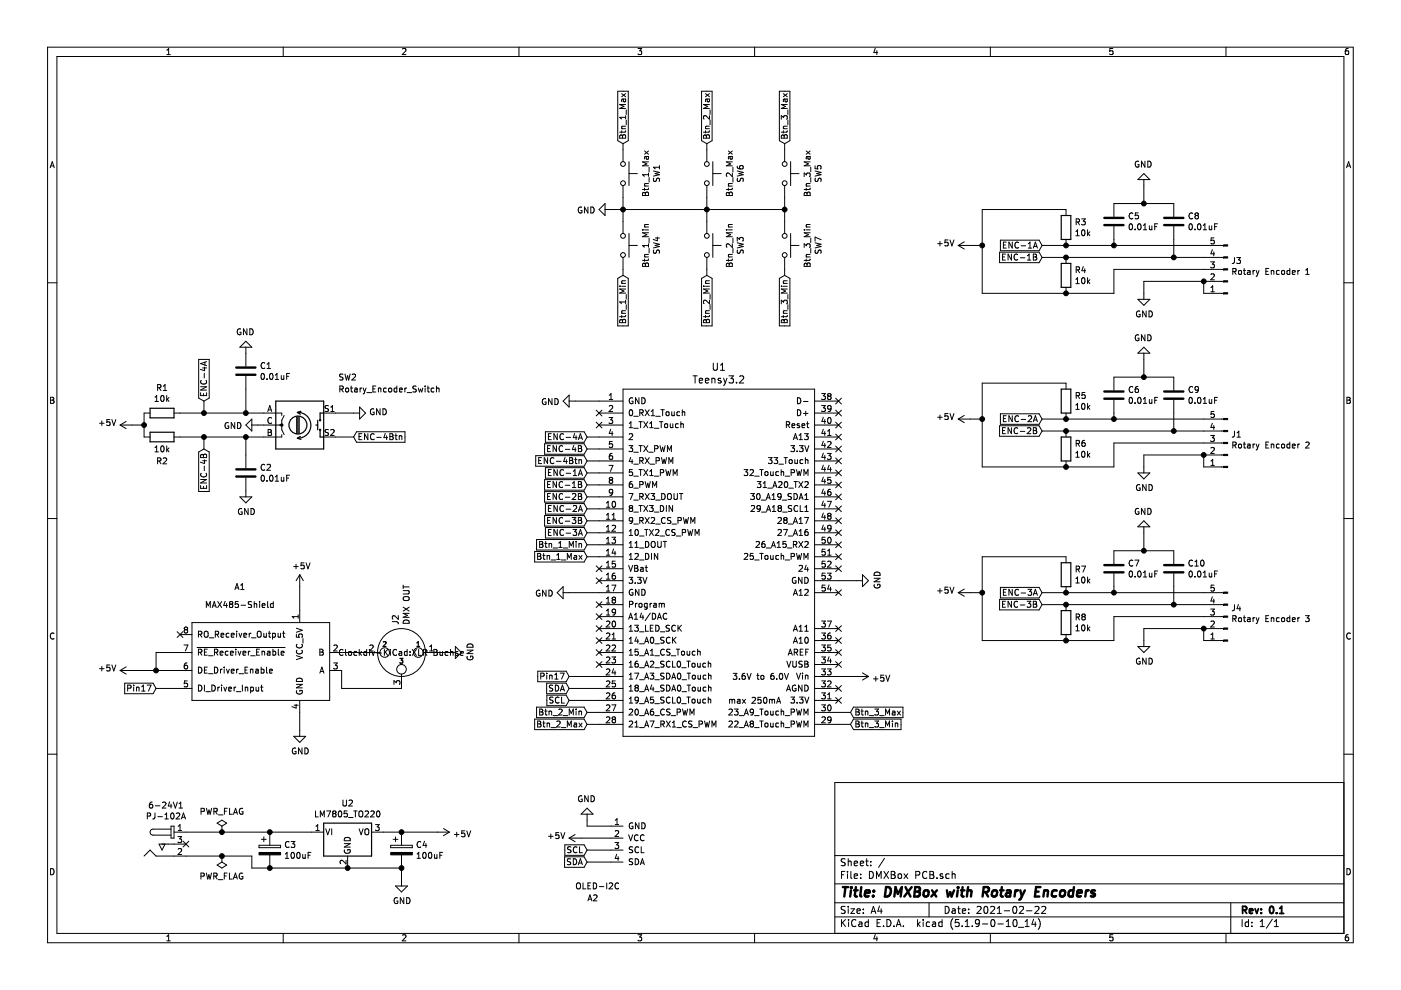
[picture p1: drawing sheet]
EESchema Schematic File Version 4
EELAYER 30 0
EELAYER END
$Descr A4 11693 8268
encoding utf-8
Sheet 1 1
Title "DMXBox with Rotary Encoders"
Date "2021-02-22"
Rev "0.1"
Comp ""
Comment1 ""
Comment2 ""
Comment3 ""
Comment4 ""
$EndDescr
$Comp
L teensy:Teensy3.2 U1
U 1 1
P 6000 4700
F 0 "U1" H 6000 6337 60  0000 C CNN
F 1 "Teensy3.2" H 6000 6231 60  0000 C CNN
F 2 "teensy:Teensy30_31_32_All_Pins" H 6000 3950 60  0001 C CNN
F 3 "" H 6000 3950 60  0000 C CNN
	1    6000 4700
	1    0    0    -1  
$EndComp
$Comp
L Connector:Conn_01x05_Male J3
U 1 1
P 10250 2250
F 0 "J3" H 10222 2182 50  0000 R CNN
F 1 "Rotary Encoder 1" H 10222 2273 50  0000 R CNN
F 2 "Connector_JST:JST_EH_B5B-EH-A_1x05_P2.50mm_Vertical" H 10250 2250 50  0001 C CNN
F 3 "~" H 10250 2250 50  0001 C CNN
	1    10250 2250
	-1   0    0    1   
$EndComp
$Comp
L Connector:XLR3 J2
U 1 1
P 3350 5450
F 0 "J2" V 3396 5678 50  0000 L CNN
F 1 "DMX OUT" V 3305 5678 50  0000 L CNN
F 2 "Clockdiv-KiCad:XLR Buchse" H 3350 5450 50  0000 C CNN
F 3 " ~" H 3350 5450 50  0001 C CNN
	1    3350 5450
	-1   0    0    -1  
$EndComp
$Comp
L Switch:SW_Push SW1
U 1 1
P 5200 1450
F 0 "SW1" H 5200 1735 50  0000 C CNN
F 1 "Btn_1_Max" H 5200 1644 50  0000 C CNN
F 2 "KiCad_CherryMx:CherryMX_PCBmount_NoDiodeNoLED" H 5200 1650 50  0001 C CNN
F 3 "~" H 5200 1650 50  0001 C CNN
	1    5200 1450
	0    1    1    0   
$EndComp
$Comp
L Clockdiv-KiCad-library:MAX485-Shield A1
U 1 1
P 2150 5550
F 0 "A1" H 2000 6200 50  0000 C CNN
F 1 "MAX485-Shield" H 2000 6050 50  0000 C CNN
F 2 "Clockdiv-KiCad:MAX485-Shield" H 2400 5550 50  0001 C CNN
F 3 "" H 2400 5550 50  0001 C CNN
	1    2150 5550
	1    0    0    -1  
$EndComp
$Comp
L Device:Rotary_Encoder_Switch SW2
U 1 1
P 2500 3550
F 0 "SW2" H 2900 3950 50  0000 C CNN
F 1 "Rotary_Encoder_Switch" H 3250 3850 50  0000 C CNN
F 2 "Rotary_Encoder:RotaryEncoder_Alps_EC11E-Switch_Vertical_H20mm_CircularMountingHoles" H 2350 3710 50  0001 C CNN
F 3 "~" H 2500 3810 50  0001 C CNN
	1    2500 3550
	1    0    0    -1  
$EndComp
$Comp
L dk_Barrel-Power-Connectors:PJ-102A 6-24V1
U 1 1
P 1450 6950
F 0 "6-24V1" H 1383 7175 50  0000 C CNN
F 1 "PJ-102A" H 1383 7084 50  0000 C CNN
F 2 "digikey-footprints:Barrel_Jack_5.5mmODx2.1mmID_PJ-102A" H 1650 7150 60  0001 L CNN
F 3 "https://www.cui.com/product/resource/digikeypdf/pj-102a.pdf" H 1650 7250 60  0001 L CNN
F 4 "CP-102A-ND" H 1650 7350 60  0001 L CNN "Digi-Key_PN"
F 5 "PJ-102A" H 1650 7450 60  0001 L CNN "MPN"
F 6 "Connectors, Interconnects" H 1650 7550 60  0001 L CNN "Category"
F 7 "Barrel - Power Connectors" H 1650 7650 60  0001 L CNN "Family"
F 8 "https://www.cui.com/product/resource/digikeypdf/pj-102a.pdf" H 1650 7750 60  0001 L CNN "DK_Datasheet_Link"
F 9 "/product-detail/en/cui-inc/PJ-102A/CP-102A-ND/275425" H 1650 7850 60  0001 L CNN "DK_Detail_Page"
F 10 "CONN PWR JACK 2X5.5MM SOLDER" H 1650 7950 60  0001 L CNN "Description"
F 11 "CUI Inc." H 1650 8050 60  0001 L CNN "Manufacturer"
F 12 "Active" H 1650 8150 60  0001 L CNN "Status"
	1    1450 6950
	1    0    0    -1  
$EndComp
$Comp
L Switch:SW_Push SW4
U 1 1
P 5200 2050
F 0 "SW4" H 5200 2335 50  0000 C CNN
F 1 "Btn_1_Min" H 5200 2244 50  0000 C CNN
F 2 "KiCad_CherryMx:CherryMX_PCBmount_NoDiodeNoLED" H 5200 2250 50  0001 C CNN
F 3 "~" H 5200 2250 50  0001 C CNN
	1    5200 2050
	0    1    1    0   
$EndComp
$Comp
L Switch:SW_Push SW5
U 1 1
P 6550 1450
F 0 "SW5" H 6550 1735 50  0000 C CNN
F 1 "Btn_3_Max" H 6550 1644 50  0000 C CNN
F 2 "KiCad_CherryMx:CherryMX_PCBmount_NoDiodeNoLED" H 6550 1650 50  0001 C CNN
F 3 "~" H 6550 1650 50  0001 C CNN
	1    6550 1450
	0    1    1    0   
$EndComp
$Comp
L Switch:SW_Push SW6
U 1 1
P 5900 1450
F 0 "SW6" H 5900 1735 50  0000 C CNN
F 1 "Btn_2_Max" H 5900 1644 50  0000 C CNN
F 2 "KiCad_CherryMx:CherryMX_PCBmount_NoDiodeNoLED" H 5900 1650 50  0001 C CNN
F 3 "~" H 5900 1650 50  0001 C CNN
	1    5900 1450
	0    1    1    0   
$EndComp
$Comp
L Switch:SW_Push SW7
U 1 1
P 6550 2050
F 0 "SW7" H 6550 2335 50  0000 C CNN
F 1 "Btn_3_Min" H 6550 2244 50  0000 C CNN
F 2 "KiCad_CherryMx:CherryMX_PCBmount_NoDiodeNoLED" H 6550 2250 50  0001 C CNN
F 3 "~" H 6550 2250 50  0001 C CNN
	1    6550 2050
	0    1    1    0   
$EndComp
$Comp
L Clockdiv-KiCad-library:OLED-I2C A2
U 1 1
P 5100 7050
F 0 "A2" H 4900 6600 50  0000 L CNN
F 1 "OLED-I2C" H 4800 6700 50  0000 L CNN
F 2 "Clockdiv-KiCad:OLED-I2C" H 5200 6700 50  0001 C CNN
F 3 "" H 5100 7300 50  0001 C CNN
	1    5100 7050
	1    0    0    -1  
$EndComp
$Comp
L power:PWR_FLAG #FLG0101
U 1 1
P 1850 6950
F 0 "#FLG0101" H 1850 7025 50  0001 C CNN
F 1 "PWR_FLAG" H 1850 7123 50  0000 C CNN
F 2 "" H 1850 6950 50  0001 C CNN
F 3 "~" H 1850 6950 50  0001 C CNN
	1    1850 6950
	1    0    0    -1  
$EndComp
$Comp
L power:GND #PWR02
U 1 1
P 3750 5450
F 0 "#PWR02" H 3750 5200 50  0001 C CNN
F 1 "GND" H 3755 5277 50  0000 C CNN
F 2 "" H 3750 5450 50  0001 C CNN
F 3 "" H 3750 5450 50  0001 C CNN
	1    3750 5450
	0    -1   -1   0   
$EndComp
Wire Wire Line
	3650 5450 3750 5450
Wire Wire Line
	2850 5450 3050 5450
Wire Wire Line
	2850 5600 2850 5750
Wire Wire Line
	2850 5750 3350 5750
$Comp
L power:GND #PWR01
U 1 1
P 2500 6100
F 0 "#PWR01" H 2500 5850 50  0001 C CNN
F 1 "GND" H 2505 5927 50  0000 C CNN
F 2 "" H 2500 6100 50  0001 C CNN
F 3 "" H 2500 6100 50  0001 C CNN
	1    2500 6100
	1    0    0    -1  
$EndComp
Wire Wire Line
	2500 5950 2500 6100
Wire Wire Line
	1550 6950 1850 6950
Connection ~ 1850 6950
Wire Wire Line
	1850 6950 2250 6950
Connection ~ 1850 7150
Wire Wire Line
	1550 7150 1850 7150
$Comp
L power:PWR_FLAG #FLG0102
U 1 1
P 1850 7150
F 0 "#FLG0102" H 1850 7225 50  0001 C CNN
F 1 "PWR_FLAG" H 1850 7323 50  0000 C CNN
F 2 "" H 1850 7150 50  0001 C CNN
F 3 "~" H 1850 7150 50  0001 C CNN
	1    1850 7150
	-1   0    0    1   
$EndComp
Wire Wire Line
	2500 4900 2500 5100
$Comp
L Regulator_Linear:LM7805_TO220 U2
U 1 1
P 2900 6950
F 0 "U2" H 2900 7192 50  0000 C CNN
F 1 "LM7805_TO220" H 2900 7101 50  0000 C CNN
F 2 "Package_TO_SOT_THT:TO-220-3_Vertical" H 2900 7175 50  0001 C CIN
F 3 "https://www.onsemi.cn/PowerSolutions/document/MC7800-D.PDF" H 2900 6900 50  0001 C CNN
	1    2900 6950
	1    0    0    -1  
$EndComp
Wire Wire Line
	2100 7150 2100 7250
Wire Wire Line
	2100 7250 2250 7250
Wire Wire Line
	1850 7150 2100 7150
$Comp
L power:+5V #PWR010
U 1 1
P 3650 6950
F 0 "#PWR010" H 3650 6800 50  0001 C CNN
F 1 "+5V" V 3665 7078 50  0000 L CNN
F 2 "" H 3650 6950 50  0001 C CNN
F 3 "" H 3650 6950 50  0001 C CNN
	1    3650 6950
	0    1    1    0   
$EndComp
Wire Wire Line
	3200 6950 3350 6950
$Comp
L Device:CP C3
U 1 1
P 2250 7100
F 0 "C3" H 2368 7146 50  0000 L CNN
F 1 "100uF" H 2368 7055 50  0000 L CNN
F 2 "Capacitor_THT:CP_Radial_D5.0mm_P2.50mm" H 2288 6950 50  0001 C CNN
F 3 "~" H 2250 7100 50  0001 C CNN
	1    2250 7100
	1    0    0    -1  
$EndComp
Connection ~ 2250 6950
Wire Wire Line
	2250 6950 2600 6950
Connection ~ 2250 7250
Wire Wire Line
	2250 7250 2900 7250
$Comp
L Device:CP C4
U 1 1
P 3350 7100
F 0 "C4" H 3468 7146 50  0000 L CNN
F 1 "100uF" H 3468 7055 50  0000 L CNN
F 2 "Capacitor_THT:CP_Radial_D5.0mm_P2.50mm" H 3388 6950 50  0001 C CNN
F 3 "~" H 3350 7100 50  0001 C CNN
	1    3350 7100
	1    0    0    -1  
$EndComp
Connection ~ 3350 6950
Wire Wire Line
	3350 6950 3650 6950
Wire Wire Line
	2900 7250 3350 7250
Connection ~ 2900 7250
$Comp
L power:+5V #PWR08
U 1 1
P 2500 4900
F 0 "#PWR08" H 2500 4750 50  0001 C CNN
F 1 "+5V" H 2515 5073 50  0000 C CNN
F 2 "" H 2500 4900 50  0001 C CNN
F 3 "" H 2500 4900 50  0001 C CNN
	1    2500 4900
	1    0    0    -1  
$EndComp
$Comp
L power:+5V #PWR04
U 1 1
P 1100 5600
F 0 "#PWR04" H 1100 5450 50  0001 C CNN
F 1 "+5V" V 1115 5728 50  0000 L CNN
F 2 "" H 1100 5600 50  0001 C CNN
F 3 "" H 1100 5600 50  0001 C CNN
	1    1100 5600
	0    -1   -1   0   
$EndComp
Wire Wire Line
	1100 5600 1300 5600
Wire Wire Line
	1500 5450 1300 5450
Wire Wire Line
	1300 5450 1300 5600
Connection ~ 1300 5600
Wire Wire Line
	1300 5600 1500 5600
NoConn ~ 1500 5300
Text GLabel 4750 5650 0    50   Input ~ 0
Pin17
Wire Wire Line
	4750 5650 5000 5650
Text GLabel 1300 5750 0    50   Input ~ 0
Pin17
Wire Wire Line
	1300 5750 1500 5750
Text GLabel 4750 5750 0    50   Input ~ 0
SDA
Text GLabel 4750 5850 0    50   Input ~ 0
SCL
Wire Wire Line
	4750 5850 5000 5850
Wire Wire Line
	4750 5750 5000 5750
Text GLabel 4900 7200 0    50   Input ~ 0
SDA
Text GLabel 4900 7100 0    50   Input ~ 0
SCL
Wire Wire Line
	4900 7200 5100 7200
Wire Wire Line
	4900 7100 5100 7100
$Comp
L power:+5V #PWR012
U 1 1
P 4850 7000
F 0 "#PWR012" H 4850 6850 50  0001 C CNN
F 1 "+5V" V 4865 7128 50  0000 L CNN
F 2 "" H 4850 7000 50  0001 C CNN
F 3 "" H 4850 7000 50  0001 C CNN
	1    4850 7000
	0    -1   -1   0   
$EndComp
Wire Wire Line
	4850 7000 5100 7000
$Comp
L power:GND #PWR013
U 1 1
P 4900 6850
F 0 "#PWR013" H 4900 6600 50  0001 C CNN
F 1 "GND" H 4905 6677 50  0000 C CNN
F 2 "" H 4900 6850 50  0001 C CNN
F 3 "" H 4900 6850 50  0001 C CNN
	1    4900 6850
	-1   0    0    1   
$EndComp
Wire Wire Line
	5100 6900 4900 6900
Wire Wire Line
	4900 6900 4900 6850
$Comp
L power:+5V #PWR015
U 1 1
P 7150 5650
F 0 "#PWR015" H 7150 5500 50  0001 C CNN
F 1 "+5V" V 7165 5778 50  0000 L CNN
F 2 "" H 7150 5650 50  0001 C CNN
F 3 "" H 7150 5650 50  0001 C CNN
	1    7150 5650
	0    1    1    0   
$EndComp
Wire Wire Line
	7000 5650 7150 5650
$Comp
L power:GND #PWR014
U 1 1
P 7150 4850
F 0 "#PWR014" H 7150 4600 50  0001 C CNN
F 1 "GND" H 7155 4677 50  0000 C CNN
F 2 "" H 7150 4850 50  0001 C CNN
F 3 "" H 7150 4850 50  0001 C CNN
	1    7150 4850
	0    -1   -1   0   
$EndComp
Wire Wire Line
	7000 4850 7150 4850
$Comp
L power:+5V #PWR016
U 1 1
P 8100 2050
F 0 "#PWR016" H 8100 1900 50  0001 C CNN
F 1 "+5V" V 8115 2178 50  0000 L CNN
F 2 "" H 8100 2050 50  0001 C CNN
F 3 "" H 8100 2050 50  0001 C CNN
	1    8100 2050
	0    -1   -1   0   
$EndComp
Wire Wire Line
	10050 2450 10050 2350
Text GLabel 8700 2050 0    50   Input ~ 0
ENC-1A
Text GLabel 8700 2150 0    50   Input ~ 0
ENC-1B
Text GLabel 8700 3500 0    50   Input ~ 0
ENC-2A
Text GLabel 8700 3600 0    50   Input ~ 0
ENC-2B
Text GLabel 8700 4950 0    50   Input ~ 0
ENC-3A
Text GLabel 8700 5050 0    50   Input ~ 0
ENC-3B
Wire Wire Line
	8700 2050 8900 2050
Wire Wire Line
	8700 2150 8900 2150
Text GLabel 4900 3950 0    50   Input ~ 0
ENC-1A
Text GLabel 4900 4050 0    50   Input ~ 0
ENC-1B
Text GLabel 4900 4250 0    50   Input ~ 0
ENC-2A
Text GLabel 4900 4150 0    50   Input ~ 0
ENC-2B
Text GLabel 4900 4450 0    50   Input ~ 0
ENC-3A
Text GLabel 4900 4350 0    50   Input ~ 0
ENC-3B
Wire Wire Line
	4900 3950 5000 3950
Wire Wire Line
	4900 4050 5000 4050
Wire Wire Line
	4900 4150 5000 4150
Wire Wire Line
	4900 4250 5000 4250
Wire Wire Line
	4900 4350 5000 4350
Wire Wire Line
	4900 4450 5000 4450
$Comp
L Device:R R3
U 1 1
P 8900 1900
F 0 "R3" H 8970 1946 50  0000 L CNN
F 1 "10k" H 8970 1855 50  0000 L CNN
F 2 "Resistor_SMD:R_0603_1608Metric_Pad0.98x0.95mm_HandSolder" V 8830 1900 50  0001 C CNN
F 3 "~" H 8900 1900 50  0001 C CNN
	1    8900 1900
	1    0    0    -1  
$EndComp
$Comp
L Device:R R4
U 1 1
P 8900 2300
F 0 "R4" H 8970 2346 50  0000 L CNN
F 1 "10k" H 8970 2255 50  0000 L CNN
F 2 "Resistor_SMD:R_0603_1608Metric_Pad0.98x0.95mm_HandSolder" V 8830 2300 50  0001 C CNN
F 3 "~" H 8900 2300 50  0001 C CNN
	1    8900 2300
	1    0    0    -1  
$EndComp
Connection ~ 8900 2150
Connection ~ 10050 2350
Wire Wire Line
	9550 2350 10050 2350
$Comp
L power:GND #PWR020
U 1 1
P 9550 2450
F 0 "#PWR020" H 9550 2200 50  0001 C CNN
F 1 "GND" H 9555 2277 50  0000 C CNN
F 2 "" H 9550 2450 50  0001 C CNN
F 3 "" H 9550 2450 50  0001 C CNN
	1    9550 2450
	1    0    0    -1  
$EndComp
Wire Wire Line
	9550 2350 9550 2450
$Comp
L Device:C C5
U 1 1
P 9300 1850
F 0 "C5" H 9415 1896 50  0000 L CNN
F 1 "0.01uF" H 9415 1805 50  0000 L CNN
F 2 "Capacitor_SMD:C_0603_1608Metric_Pad1.08x0.95mm_HandSolder" H 9338 1700 50  0001 C CNN
F 3 "~" H 9300 1850 50  0001 C CNN
	1    9300 1850
	1    0    0    -1  
$EndComp
Wire Wire Line
	8900 1750 8200 1750
Wire Wire Line
	8200 1750 8200 2050
Wire Wire Line
	8200 2450 8900 2450
Wire Wire Line
	8900 2450 9300 2450
Wire Wire Line
	9300 2450 9300 2250
Wire Wire Line
	9300 2250 10050 2250
Connection ~ 8900 2450
Wire Wire Line
	8200 2050 8200 2450
Connection ~ 8200 2050
$Comp
L power:GND #PWR019
U 1 1
P 9550 1550
F 0 "#PWR019" H 9550 1300 50  0001 C CNN
F 1 "GND" H 9555 1377 50  0000 C CNN
F 2 "" H 9550 1550 50  0001 C CNN
F 3 "" H 9550 1550 50  0001 C CNN
	1    9550 1550
	-1   0    0    1   
$EndComp
$Comp
L Device:C C8
U 1 1
P 9800 1850
F 0 "C8" H 9915 1896 50  0000 L CNN
F 1 "0.01uF" H 9915 1805 50  0000 L CNN
F 2 "Capacitor_SMD:C_0603_1608Metric_Pad1.08x0.95mm_HandSolder" H 9838 1700 50  0001 C CNN
F 3 "~" H 9800 1850 50  0001 C CNN
	1    9800 1850
	1    0    0    -1  
$EndComp
Wire Wire Line
	9800 2150 9800 2000
Connection ~ 9800 2150
Wire Wire Line
	9800 2150 10050 2150
Connection ~ 8900 2050
Wire Wire Line
	10050 2050 9300 2050
Wire Wire Line
	8900 2150 9800 2150
Wire Wire Line
	9300 2050 9300 2000
Connection ~ 9300 2050
Wire Wire Line
	9300 2050 8900 2050
Wire Wire Line
	9800 1700 9550 1700
Wire Wire Line
	8100 2050 8200 2050
Wire Wire Line
	9550 1550 9550 1700
Connection ~ 9550 1700
Wire Wire Line
	9550 1700 9300 1700
$Comp
L Connector:Conn_01x05_Male J1
U 1 1
P 10250 3700
F 0 "J1" H 10222 3632 50  0000 R CNN
F 1 "Rotary Encoder 2" H 10222 3723 50  0000 R CNN
F 2 "Connector_JST:JST_EH_B5B-EH-A_1x05_P2.50mm_Vertical" H 10250 3700 50  0001 C CNN
F 3 "~" H 10250 3700 50  0001 C CNN
	1    10250 3700
	-1   0    0    1   
$EndComp
$Comp
L power:+5V #PWR017
U 1 1
P 8100 3500
F 0 "#PWR017" H 8100 3350 50  0001 C CNN
F 1 "+5V" V 8115 3628 50  0000 L CNN
F 2 "" H 8100 3500 50  0001 C CNN
F 3 "" H 8100 3500 50  0001 C CNN
	1    8100 3500
	0    -1   -1   0   
$EndComp
Wire Wire Line
	10050 3900 10050 3800
Wire Wire Line
	8700 3500 8900 3500
Wire Wire Line
	8700 3600 8900 3600
$Comp
L Device:R R5
U 1 1
P 8900 3350
F 0 "R5" H 8970 3396 50  0000 L CNN
F 1 "10k" H 8970 3305 50  0000 L CNN
F 2 "Resistor_SMD:R_0603_1608Metric_Pad0.98x0.95mm_HandSolder" V 8830 3350 50  0001 C CNN
F 3 "~" H 8900 3350 50  0001 C CNN
	1    8900 3350
	1    0    0    -1  
$EndComp
$Comp
L Device:R R6
U 1 1
P 8900 3750
F 0 "R6" H 8970 3796 50  0000 L CNN
F 1 "10k" H 8970 3705 50  0000 L CNN
F 2 "Resistor_SMD:R_0603_1608Metric_Pad0.98x0.95mm_HandSolder" V 8830 3750 50  0001 C CNN
F 3 "~" H 8900 3750 50  0001 C CNN
	1    8900 3750
	1    0    0    -1  
$EndComp
Connection ~ 8900 3600
Connection ~ 10050 3800
Wire Wire Line
	9550 3800 10050 3800
$Comp
L power:GND #PWR022
U 1 1
P 9550 3900
F 0 "#PWR022" H 9550 3650 50  0001 C CNN
F 1 "GND" H 9555 3727 50  0000 C CNN
F 2 "" H 9550 3900 50  0001 C CNN
F 3 "" H 9550 3900 50  0001 C CNN
	1    9550 3900
	1    0    0    -1  
$EndComp
Wire Wire Line
	9550 3800 9550 3900
$Comp
L Device:C C6
U 1 1
P 9300 3300
F 0 "C6" H 9415 3346 50  0000 L CNN
F 1 "0.01uF" H 9415 3255 50  0000 L CNN
F 2 "Capacitor_SMD:C_0603_1608Metric_Pad1.08x0.95mm_HandSolder" H 9338 3150 50  0001 C CNN
F 3 "~" H 9300 3300 50  0001 C CNN
	1    9300 3300
	1    0    0    -1  
$EndComp
Wire Wire Line
	8900 3200 8200 3200
Wire Wire Line
	8200 3200 8200 3500
Wire Wire Line
	8200 3900 8900 3900
Wire Wire Line
	8900 3900 9300 3900
Wire Wire Line
	9300 3900 9300 3700
Wire Wire Line
	9300 3700 10050 3700
Connection ~ 8900 3900
Wire Wire Line
	8200 3500 8200 3900
Connection ~ 8200 3500
$Comp
L power:GND #PWR021
U 1 1
P 9550 3000
F 0 "#PWR021" H 9550 2750 50  0001 C CNN
F 1 "GND" H 9555 2827 50  0000 C CNN
F 2 "" H 9550 3000 50  0001 C CNN
F 3 "" H 9550 3000 50  0001 C CNN
	1    9550 3000
	-1   0    0    1   
$EndComp
$Comp
L Device:C C9
U 1 1
P 9800 3300
F 0 "C9" H 9915 3346 50  0000 L CNN
F 1 "0.01uF" H 9915 3255 50  0000 L CNN
F 2 "Capacitor_SMD:C_0603_1608Metric_Pad1.08x0.95mm_HandSolder" H 9838 3150 50  0001 C CNN
F 3 "~" H 9800 3300 50  0001 C CNN
	1    9800 3300
	1    0    0    -1  
$EndComp
Wire Wire Line
	9800 3600 9800 3450
Connection ~ 9800 3600
Wire Wire Line
	9800 3600 10050 3600
Connection ~ 8900 3500
Wire Wire Line
	10050 3500 9300 3500
Wire Wire Line
	8900 3600 9800 3600
Wire Wire Line
	9300 3500 9300 3450
Connection ~ 9300 3500
Wire Wire Line
	9300 3500 8900 3500
Wire Wire Line
	9800 3150 9550 3150
Wire Wire Line
	8100 3500 8200 3500
Wire Wire Line
	9550 3000 9550 3150
Connection ~ 9550 3150
Wire Wire Line
	9550 3150 9300 3150
$Comp
L Connector:Conn_01x05_Male J4
U 1 1
P 10250 5150
F 0 "J4" H 10222 5082 50  0000 R CNN
F 1 "Rotary Encoder 3" H 10222 5173 50  0000 R CNN
F 2 "Connector_JST:JST_EH_B5B-EH-A_1x05_P2.50mm_Vertical" H 10250 5150 50  0001 C CNN
F 3 "~" H 10250 5150 50  0001 C CNN
	1    10250 5150
	-1   0    0    1   
$EndComp
$Comp
L power:+5V #PWR018
U 1 1
P 8100 4950
F 0 "#PWR018" H 8100 4800 50  0001 C CNN
F 1 "+5V" V 8115 5078 50  0000 L CNN
F 2 "" H 8100 4950 50  0001 C CNN
F 3 "" H 8100 4950 50  0001 C CNN
	1    8100 4950
	0    -1   -1   0   
$EndComp
Wire Wire Line
	10050 5350 10050 5250
Wire Wire Line
	8700 4950 8900 4950
Wire Wire Line
	8700 5050 8900 5050
$Comp
L Device:R R7
U 1 1
P 8900 4800
F 0 "R7" H 8970 4846 50  0000 L CNN
F 1 "10k" H 8970 4755 50  0000 L CNN
F 2 "Resistor_SMD:R_0603_1608Metric_Pad0.98x0.95mm_HandSolder" V 8830 4800 50  0001 C CNN
F 3 "~" H 8900 4800 50  0001 C CNN
	1    8900 4800
	1    0    0    -1  
$EndComp
$Comp
L Device:R R8
U 1 1
P 8900 5200
F 0 "R8" H 8970 5246 50  0000 L CNN
F 1 "10k" H 8970 5155 50  0000 L CNN
F 2 "Resistor_SMD:R_0603_1608Metric_Pad0.98x0.95mm_HandSolder" V 8830 5200 50  0001 C CNN
F 3 "~" H 8900 5200 50  0001 C CNN
	1    8900 5200
	1    0    0    -1  
$EndComp
Connection ~ 8900 5050
Connection ~ 10050 5250
Wire Wire Line
	9550 5250 10050 5250
$Comp
L power:GND #PWR024
U 1 1
P 9550 5350
F 0 "#PWR024" H 9550 5100 50  0001 C CNN
F 1 "GND" H 9555 5177 50  0000 C CNN
F 2 "" H 9550 5350 50  0001 C CNN
F 3 "" H 9550 5350 50  0001 C CNN
	1    9550 5350
	1    0    0    -1  
$EndComp
Wire Wire Line
	9550 5250 9550 5350
$Comp
L Device:C C7
U 1 1
P 9300 4750
F 0 "C7" H 9415 4796 50  0000 L CNN
F 1 "0.01uF" H 9415 4705 50  0000 L CNN
F 2 "Capacitor_SMD:C_0603_1608Metric_Pad1.08x0.95mm_HandSolder" H 9338 4600 50  0001 C CNN
F 3 "~" H 9300 4750 50  0001 C CNN
	1    9300 4750
	1    0    0    -1  
$EndComp
Wire Wire Line
	8900 4650 8200 4650
Wire Wire Line
	8200 4650 8200 4950
Wire Wire Line
	8200 5350 8900 5350
Wire Wire Line
	8900 5350 9300 5350
Wire Wire Line
	9300 5350 9300 5150
Wire Wire Line
	9300 5150 10050 5150
Connection ~ 8900 5350
Wire Wire Line
	8200 4950 8200 5350
Connection ~ 8200 4950
$Comp
L power:GND #PWR023
U 1 1
P 9550 4450
F 0 "#PWR023" H 9550 4200 50  0001 C CNN
F 1 "GND" H 9555 4277 50  0000 C CNN
F 2 "" H 9550 4450 50  0001 C CNN
F 3 "" H 9550 4450 50  0001 C CNN
	1    9550 4450
	-1   0    0    1   
$EndComp
$Comp
L Device:C C10
U 1 1
P 9800 4750
F 0 "C10" H 9915 4796 50  0000 L CNN
F 1 "0.01uF" H 9915 4705 50  0000 L CNN
F 2 "Capacitor_SMD:C_0603_1608Metric_Pad1.08x0.95mm_HandSolder" H 9838 4600 50  0001 C CNN
F 3 "~" H 9800 4750 50  0001 C CNN
	1    9800 4750
	1    0    0    -1  
$EndComp
Wire Wire Line
	9800 5050 9800 4900
Connection ~ 9800 5050
Wire Wire Line
	9800 5050 10050 5050
Connection ~ 8900 4950
Wire Wire Line
	10050 4950 9300 4950
Wire Wire Line
	8900 5050 9800 5050
Wire Wire Line
	9300 4950 9300 4900
Connection ~ 9300 4950
Wire Wire Line
	9300 4950 8900 4950
Wire Wire Line
	9800 4600 9550 4600
Wire Wire Line
	8100 4950 8200 4950
Wire Wire Line
	9550 4450 9550 4600
Connection ~ 9550 4600
Wire Wire Line
	9550 4600 9300 4600
Text GLabel 4900 3850 0    50   Input ~ 0
ENC-4Btn
Text GLabel 4900 3750 0    50   Input ~ 0
ENC-4B
Text GLabel 4900 3650 0    50   Input ~ 0
ENC-4A
Text GLabel 2950 3650 2    50   Input ~ 0
ENC-4Btn
$Comp
L power:GND #PWR09
U 1 1
P 2950 3450
F 0 "#PWR09" H 2950 3200 50  0001 C CNN
F 1 "GND" V 2955 3322 50  0000 R CNN
F 2 "" H 2950 3450 50  0001 C CNN
F 3 "" H 2950 3450 50  0001 C CNN
	1    2950 3450
	0    -1   -1   0   
$EndComp
Wire Wire Line
	2800 3450 2950 3450
Wire Wire Line
	2800 3650 2950 3650
$Comp
L power:GND #PWR07
U 1 1
P 2150 3550
F 0 "#PWR07" H 2150 3300 50  0001 C CNN
F 1 "GND" V 2155 3422 50  0000 R CNN
F 2 "" H 2150 3550 50  0001 C CNN
F 3 "" H 2150 3550 50  0001 C CNN
	1    2150 3550
	0    1    1    0   
$EndComp
Wire Wire Line
	2150 3550 2200 3550
$Comp
L Device:C C1
U 1 1
P 2050 3100
F 0 "C1" H 2165 3146 50  0000 L CNN
F 1 "0.01uF" H 2165 3055 50  0000 L CNN
F 2 "Capacitor_SMD:C_0603_1608Metric_Pad1.08x0.95mm_HandSolder" H 2088 2950 50  0001 C CNN
F 3 "~" H 2050 3100 50  0001 C CNN
	1    2050 3100
	1    0    0    -1  
$EndComp
$Comp
L Device:C C2
U 1 1
P 2050 3950
F 0 "C2" H 2165 3996 50  0000 L CNN
F 1 "0.01uF" H 2165 3905 50  0000 L CNN
F 2 "Capacitor_SMD:C_0603_1608Metric_Pad1.08x0.95mm_HandSolder" H 2088 3800 50  0001 C CNN
F 3 "~" H 2050 3950 50  0001 C CNN
	1    2050 3950
	1    0    0    -1  
$EndComp
$Comp
L power:GND #PWR05
U 1 1
P 2050 2950
F 0 "#PWR05" H 2050 2700 50  0001 C CNN
F 1 "GND" H 2055 2777 50  0000 C CNN
F 2 "" H 2050 2950 50  0001 C CNN
F 3 "" H 2050 2950 50  0001 C CNN
	1    2050 2950
	-1   0    0    1   
$EndComp
$Comp
L power:GND #PWR06
U 1 1
P 2050 4100
F 0 "#PWR06" H 2050 3850 50  0001 C CNN
F 1 "GND" H 2055 3927 50  0000 C CNN
F 2 "" H 2050 4100 50  0001 C CNN
F 3 "" H 2050 4100 50  0001 C CNN
	1    2050 4100
	1    0    0    -1  
$EndComp
$Comp
L Device:R R1
U 1 1
P 1350 3450
F 0 "R1" V 1557 3450 50  0000 C CNN
F 1 "10k" V 1466 3450 50  0000 C CNN
F 2 "Resistor_SMD:R_0603_1608Metric_Pad0.98x0.95mm_HandSolder" V 1280 3450 50  0001 C CNN
F 3 "~" H 1350 3450 50  0001 C CNN
	1    1350 3450
	0    -1   -1   0   
$EndComp
$Comp
L Device:R R2
U 1 1
P 1350 3650
F 0 "R2" V 1550 3650 50  0000 C CNN
F 1 "10k" V 1450 3650 50  0000 C CNN
F 2 "Resistor_SMD:R_0603_1608Metric_Pad0.98x0.95mm_HandSolder" V 1280 3650 50  0001 C CNN
F 3 "~" H 1350 3650 50  0001 C CNN
	1    1350 3650
	0    1    1    0   
$EndComp
Wire Wire Line
	1500 3450 1700 3450
Wire Wire Line
	1500 3650 1700 3650
Wire Wire Line
	2050 3250 2050 3450
Connection ~ 2050 3450
Wire Wire Line
	2050 3450 2200 3450
Wire Wire Line
	2050 3800 2050 3650
Connection ~ 2050 3650
Wire Wire Line
	2050 3650 2200 3650
$Comp
L power:+5V #PWR03
U 1 1
P 1100 3550
F 0 "#PWR03" H 1100 3400 50  0001 C CNN
F 1 "+5V" V 1115 3678 50  0000 L CNN
F 2 "" H 1100 3550 50  0001 C CNN
F 3 "" H 1100 3550 50  0001 C CNN
	1    1100 3550
	0    -1   -1   0   
$EndComp
Wire Wire Line
	1200 3450 1200 3550
Wire Wire Line
	1100 3550 1200 3550
Connection ~ 1200 3550
Wire Wire Line
	1200 3550 1200 3650
Text GLabel 1700 3350 1    50   Input ~ 0
ENC-4A
Text GLabel 1700 3750 3    50   Input ~ 0
ENC-4B
Wire Wire Line
	1700 3750 1700 3650
Connection ~ 1700 3650
Wire Wire Line
	1700 3650 2050 3650
Wire Wire Line
	1700 3350 1700 3450
Connection ~ 1700 3450
Wire Wire Line
	1700 3450 2050 3450
$Comp
L power:GND #PWR011
U 1 1
P 4800 3350
F 0 "#PWR011" H 4800 3100 50  0001 C CNN
F 1 "GND" V 4805 3222 50  0000 R CNN
F 2 "" H 4800 3350 50  0001 C CNN
F 3 "" H 4800 3350 50  0001 C CNN
	1    4800 3350
	0    1    1    0   
$EndComp
NoConn ~ 5000 3450
NoConn ~ 5000 3550
Wire Wire Line
	4900 3650 5000 3650
Wire Wire Line
	4900 3750 5000 3750
Wire Wire Line
	4900 3850 5000 3850
$Comp
L Switch:SW_Push SW3
U 1 1
P 5900 2050
F 0 "SW3" H 5900 2335 50  0000 C CNN
F 1 "Btn_2_Min" H 5900 2244 50  0000 C CNN
F 2 "KiCad_CherryMx:CherryMX_PCBmount_NoDiodeNoLED" H 5900 2250 50  0001 C CNN
F 3 "~" H 5900 2250 50  0001 C CNN
	1    5900 2050
	0    1    1    0   
$EndComp
$Comp
L power:GND #PWR026
U 1 1
P 5100 1750
F 0 "#PWR026" H 5100 1500 50  0001 C CNN
F 1 "GND" V 5105 1622 50  0000 R CNN
F 2 "" H 5100 1750 50  0001 C CNN
F 3 "" H 5100 1750 50  0001 C CNN
	1    5100 1750
	0    1    1    0   
$EndComp
Wire Wire Line
	5100 1750 5200 1750
Wire Wire Line
	6550 1750 6550 1650
Wire Wire Line
	6550 1750 6550 1850
Connection ~ 6550 1750
Wire Wire Line
	5900 1650 5900 1750
Connection ~ 5900 1750
Wire Wire Line
	5900 1750 6550 1750
Wire Wire Line
	5900 1750 5900 1850
Wire Wire Line
	5200 1650 5200 1750
Connection ~ 5200 1750
Wire Wire Line
	5200 1750 5900 1750
Wire Wire Line
	5200 1750 5200 1850
Text GLabel 5200 1200 1    50   Input ~ 0
Btn_1_Max
Wire Wire Line
	5200 1250 5200 1200
Text GLabel 5900 1200 1    50   Input ~ 0
Btn_2_Max
Text GLabel 6550 1200 1    50   Input ~ 0
Btn_3_Max
Text GLabel 6550 2300 3    50   Input ~ 0
Btn_3_Min
Text GLabel 5900 2300 3    50   Input ~ 0
Btn_2_Min
Text GLabel 5200 2300 3    50   Input ~ 0
Btn_1_Min
Wire Wire Line
	6550 2250 6550 2300
Wire Wire Line
	5900 2250 5900 2300
Wire Wire Line
	5200 2250 5200 2300
Text GLabel 4900 4550 0    50   Input ~ 0
Btn_1_Min
Text GLabel 4900 4650 0    50   Input ~ 0
Btn_1_Max
Text GLabel 4900 5950 0    50   Input ~ 0
Btn_2_Min
Text GLabel 4900 6050 0    50   Input ~ 0
Btn_2_Max
Text GLabel 7100 6050 2    50   Input ~ 0
Btn_3_Min
Text GLabel 7100 5950 2    50   Input ~ 0
Btn_3_Max
Wire Wire Line
	7000 5950 7100 5950
Wire Wire Line
	7000 6050 7100 6050
Wire Wire Line
	4900 6050 5000 6050
Wire Wire Line
	4900 5950 5000 5950
Wire Wire Line
	4900 4650 5000 4650
Wire Wire Line
	4900 4550 5000 4550
$Comp
L power:GND #PWR025
U 1 1
P 4750 4950
F 0 "#PWR025" H 4750 4700 50  0001 C CNN
F 1 "GND" V 4755 4822 50  0000 R CNN
F 2 "" H 4750 4950 50  0001 C CNN
F 3 "" H 4750 4950 50  0001 C CNN
	1    4750 4950
	0    1    1    0   
$EndComp
Wire Wire Line
	4750 4950 5000 4950
NoConn ~ 7000 3350
NoConn ~ 7000 3450
NoConn ~ 7000 3550
NoConn ~ 7000 3650
NoConn ~ 7000 3750
NoConn ~ 7000 3850
NoConn ~ 7000 3950
NoConn ~ 7000 4050
NoConn ~ 7000 4150
NoConn ~ 7000 4250
NoConn ~ 7000 4350
NoConn ~ 7000 4450
NoConn ~ 7000 4550
NoConn ~ 7000 4650
NoConn ~ 7000 4750
NoConn ~ 7000 4950
NoConn ~ 7000 5250
NoConn ~ 7000 5350
NoConn ~ 7000 5450
NoConn ~ 7000 5550
NoConn ~ 7000 5750
NoConn ~ 7000 5850
NoConn ~ 5000 5550
NoConn ~ 5000 5450
NoConn ~ 5000 5350
NoConn ~ 5000 5250
NoConn ~ 5000 5150
NoConn ~ 5000 5050
NoConn ~ 5000 4850
NoConn ~ 5000 4750
NoConn ~ 1550 7050
Wire Wire Line
	5900 1200 5900 1250
Wire Wire Line
	6550 1200 6550 1250
Wire Wire Line
	4800 3350 5000 3350
$Comp
L power:GND #PWR0101
U 1 1
P 3350 7350
F 0 "#PWR0101" H 3350 7100 50  0001 C CNN
F 1 "GND" H 3355 7177 50  0000 C CNN
F 2 "" H 3350 7350 50  0001 C CNN
F 3 "" H 3350 7350 50  0001 C CNN
	1    3350 7350
	1    0    0    -1  
$EndComp
Wire Wire Line
	3350 7350 3350 7250
Connection ~ 3350 7250
$EndSCHEMATC
